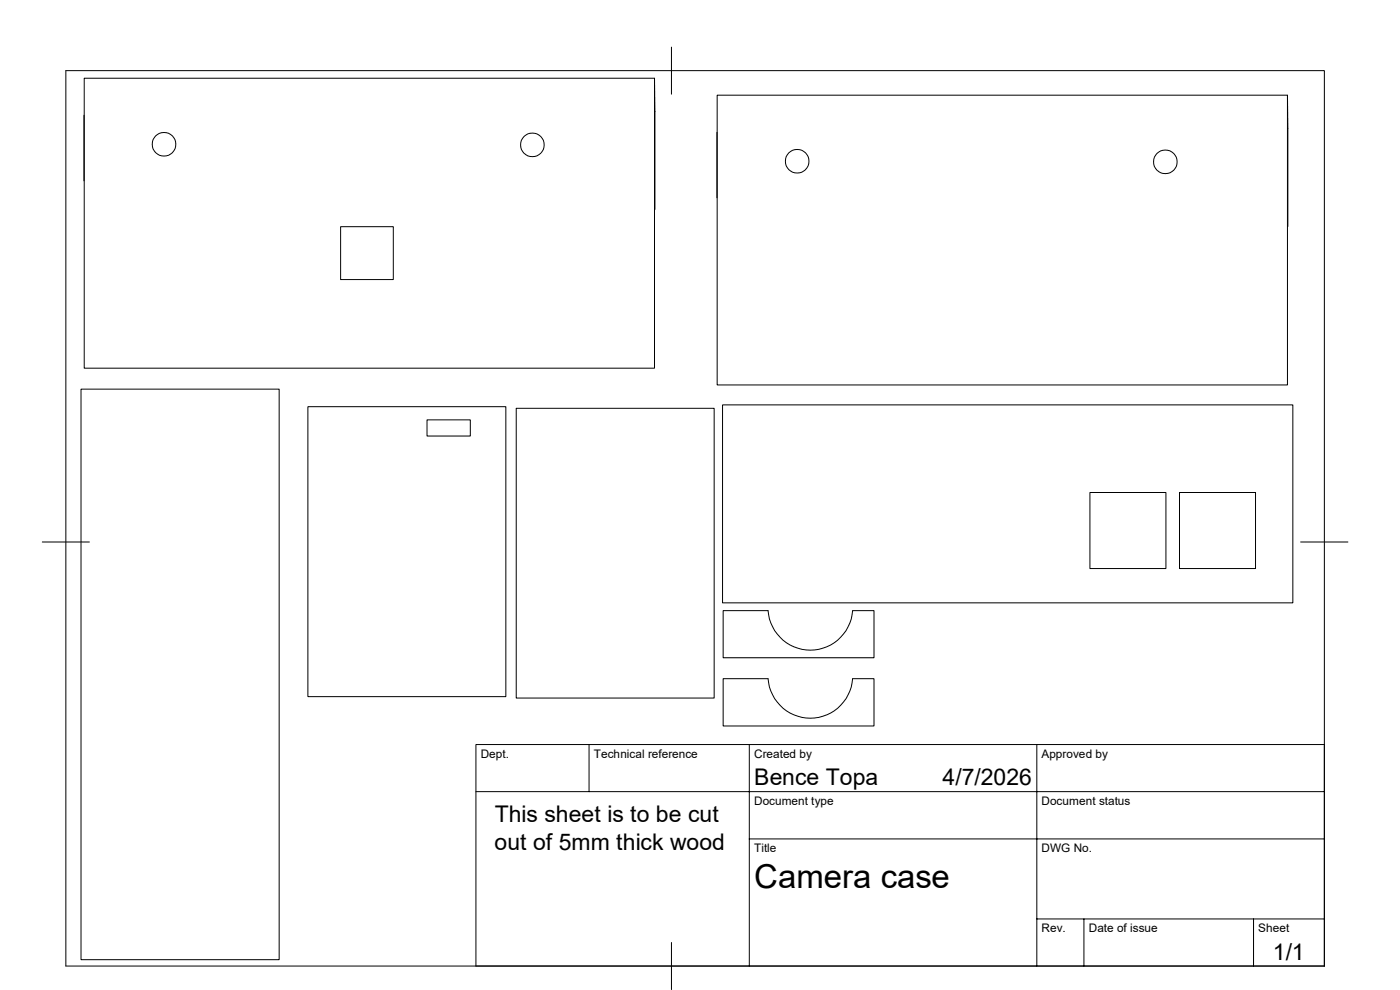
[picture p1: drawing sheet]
<svg xmlns="http://www.w3.org/2000/svg" width="297mm" height="210mm" viewBox="0 0 297 210" stroke-linecap="round" stroke-linejoin="round" font-family="sans-serif">
<g fill="none" stroke="#000" stroke-width=".21">
<path d="M14 15h267v189.9h-267zM17.9 16.6h121v61.5h-121zM138.9 16.6v27.9M142.5 10v10M17.8 24.5v13.9M152.1 28.1v13.9M152.1 20.2h121v61.5h-121zM273.1 20.2l.1 27.8M72.3 48.1h11.1v11.2h-11.1zM17.2 82.5h42v121.1h-42zM65.3 86.3h42v61.5h-42zM90.6 89.1h9.2v3.4h-9.2z"/>
<path d="M109.5 86.6h42v61.5h-42zM153.3 85.9h121v42h-121zM9 115h10M231.2 104.5h16.2v16.1h-16.2zM250.2 104.5h16.2v16.1h-16.2zM275.9 115h10.1M153.4 129.5h9.5a9 9 0 0 0 9 8.4 9 9 0 0 0 9-8.4h4.5v10h-32zM125 157.9v10M153.4 144h9.5a9 9 0 0 0 9 8.4 9 9 0 0 0 9-8.4h4.5v10h-32zM159 157.9v47M220 157.9v47M101 167.9h180"/>
<path d="M159 178h122M142.5 199.9v10M220 194.9h61M230 194.9v10M265.9 194.9v10M281 204.9v-47h-180v47"/>
<circle cx="34.8" cy="30.6" r="2.51"/>
<circle cx="112.9" cy="30.7" r="2.51"/>
<circle cx="169.1" cy="34.2" r="2.51"/>
<circle cx="247.2" cy="34.3" r="2.51"/>
</g>
<text font-size="7" x="160" y="188.5">Camera case</text>
<g font-size="4.9">
<text x="160" y="166.5">Bence Topa</text>
<text x="199.9" y="166.5">4/7/2026</text>
<text x="104.9" y="174.3">This sheet is to be cut</text>
<text x="104.9" y="180.3">out of 5mm thick wood</text>
<text x="270" y="203.6">1/1</text>
</g>
<g font-size="2.5">
<text x="102" y="160.7">Dept.</text>
<text x="126" y="160.7">Technical reference</text>
<text x="160" y="160.7">Created by</text>
<text x="220.9" y="160.7">Approved by</text>
<text x="160" y="170.8">Document type</text>
<text x="220.9" y="170.8">Document status</text>
<text x="160" y="180.8">Title</text>
<text x="220.9" y="180.8">DWG No.</text>
<text x="220.9" y="197.7">Rev.</text>
<text x="231" y="197.7">Date of issue</text>
<text x="266.9" y="197.7">Sheet</text>
</g>
</svg>
